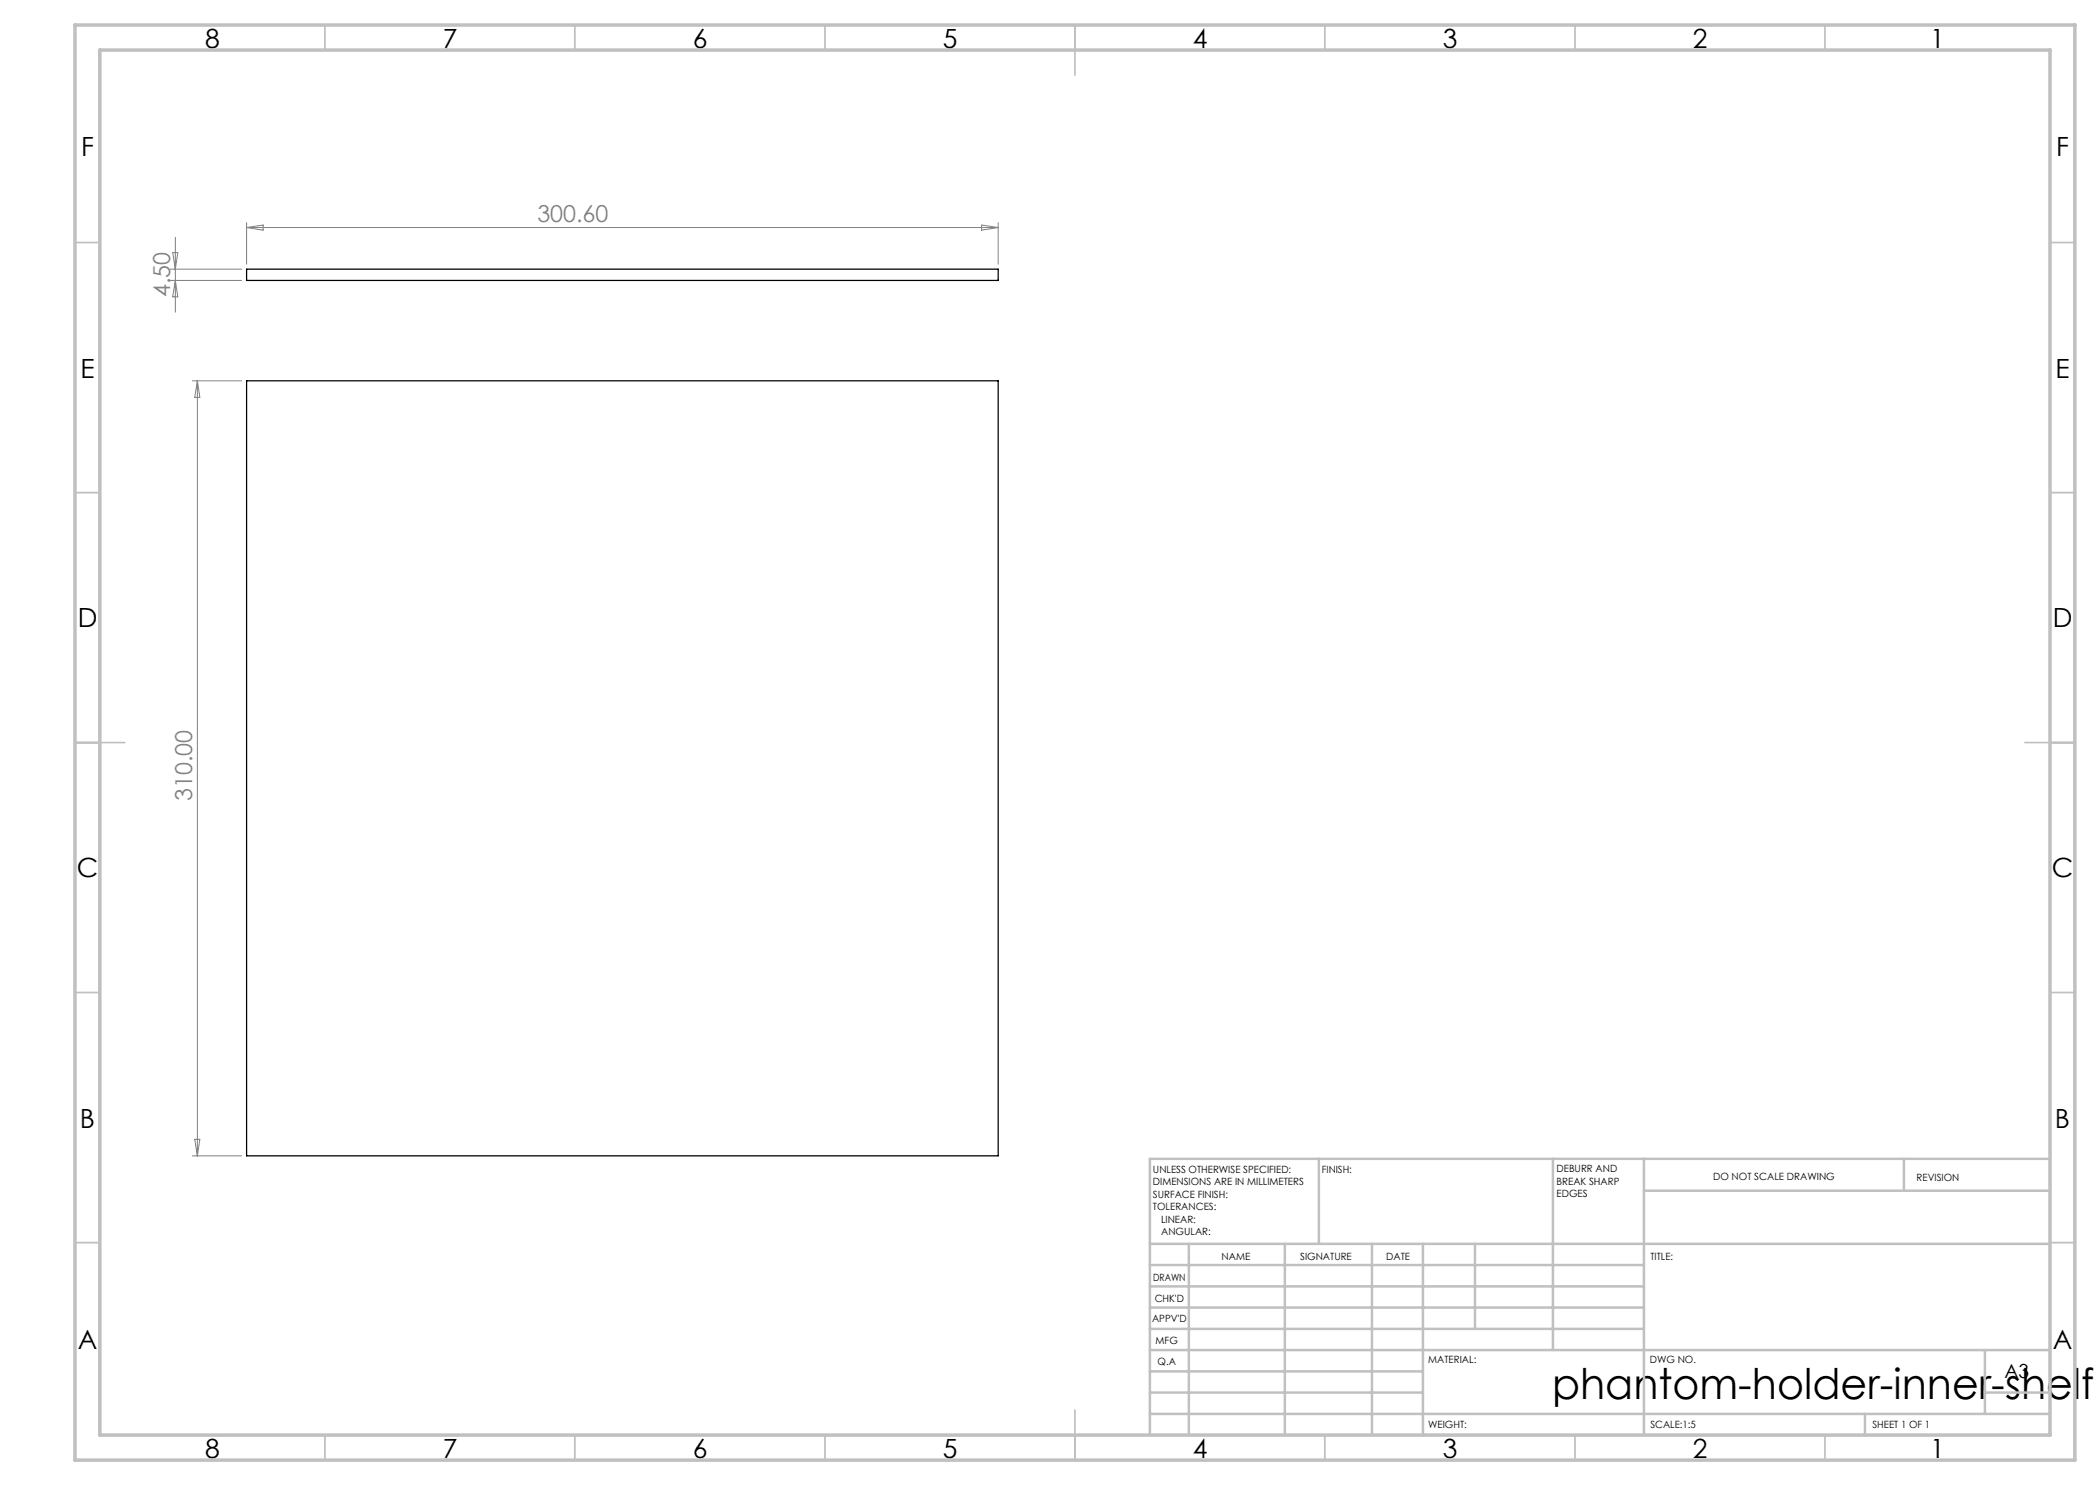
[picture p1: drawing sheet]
<svg xmlns="http://www.w3.org/2000/svg" width="420mm" height="297mm" viewBox="0 0 420 297" stroke-linecap="round" stroke-linejoin="round" font-family="sans-serif">
<g fill="none" stroke="#c0c0c0" stroke-width=".35">
<path d="M65 5v5M115 5v5M165 5v5M215 5v10M265 5v5M315 5v5M365 5v5M15 48.5h5M410 48.5h5M15 98.5h5M410 98.5h5M15 148.5h10"/>
<path d="M405 148.5h10M15 198.5h5M410 198.5h5M15 248.5h5M410 248.5h5M65 287v5M115 287v5M165 287v5M215 282v10M265 287v5M315 287v5M365 287v5"/>
</g>
<g fill="none" stroke="#c0c0c0" stroke-width=".5">
<path d="M263.8 231.8v17M310.6 231.8v38.2M328.8 231.8v55.2M328.8 238.2h81.2M380.8 231.8v6.4M410 231.8h-180v55.2M230 248.8h180M230 257.3h98.8M230 253h98.8M237.8 248.8v38.2M257 248.8v38.2M274.4 248.8v38.2"/>
<path d="M284.6 248.8v38.2M295 248.8v17M230 265.8h98.8M230 261.5h98.8M230 278.5h54.6M230 274.3h54.6M230 270h180M397 278.5h13M397 270v12.8M230 282.8h180M373 282.8v4.2"/>
</g>
<path d="M15 5h400v287h-400zM20 10h390v277h-390z" fill="none" stroke="#c0c0c0" stroke-width=".7"/>
<g fill="none" stroke="#808080" stroke-width=".2">
<path d="M34 53.8h14.3M34 56.1h14.3M34.5 50.5h1.1l-.5 3.3zM35.1 47.5v14.9M35.1 56.1l.5 3.3h-1.1zM49.3 44.5v8.3M49.3 45.5h150.3M49.3 45.5l3.3-.5v1zM196.3 45l3.3 .5-3.3 .5zM199.6 44.5v8.3M38.5 76.2h9.8M39.5 76.2v155"/>
<path d="M39.5 76.2l.5 3.3h-1.1zM38.5 231.2h9.8M38.9 227.9h1.1l-.5 3.3z"/>
</g>
<path d="M49.3 53.8h150.3v2.3h-150.3zM49.3 76.2h150.3v155h-150.3z" fill="none" stroke="#000" stroke-width=".25"/>
<text font-size="8.5" x="310.4" y="279.7">phantom-holder-inner-shelf</text>
<g font-size="5.3">
<text x="41" y="9.5">8</text>
<text x="88.5" y="9.5">7</text>
<text x="138.5" y="9.5">6</text>
<text x="188.5" y="9.5">5</text>
<text x="238.5" y="9.5">4</text>
<text x="288.5" y="9.5">3</text>
<text x="338.5" y="9.5">2</text>
<text x="386" y="9.5">1</text>
<text x="16.2" y="31.3">F</text>
<text x="411.2" y="31.3">F</text>
<text x="16.1" y="75.5">E</text>
<text x="411.1" y="75.5">E</text>
<text x="15.5" y="125.5">D</text>
<text x="410.5" y="125.5">D</text>
<text x="15.4" y="175.5">C</text>
<text x="410.4" y="175.5">C</text>
<text x="16" y="225.5">B</text>
<text x="411" y="225.5">B</text>
<text x="15.5" y="269.8">A</text>
<text x="410.5" y="269.8">A</text>
<text x="41" y="291.5">8</text>
<text x="88.5" y="291.5">7</text>
<text x="138.5" y="291.5">6</text>
<text x="188.5" y="291.5">5</text>
<text x="238.5" y="291.5">4</text>
<text x="288.5" y="291.5">3</text>
<text x="338.5" y="291.5">2</text>
<text x="386" y="291.5">1</text>
</g>
<g font-size="4.7" fill="#808080">
<text x="107.5" y="44.5">300.60</text>
<text x="34.1" y="59.4" transform="rotate(-90 34.1 59.4)">4.50</text>
<text x="38.5" y="160.2" transform="rotate(-90 38.5 160.2)">310.00</text>
</g>
<text font-size="3.9" x="400.9" y="275.5">A3</text>
<g font-size="2">
<text x="230.6" y="234.6">UNLESS OTHERWISE SPECIFIED:</text>
<text x="230.6" y="237.1">DIMENSIONS ARE IN MILLIMETERS</text>
<text x="230.6" y="239.6">SURFACE FINISH:</text>
<text x="264.4" y="234.6">FINISH:</text>
<text x="311.3" y="234.5">DEBURR AND</text>
<text x="311.3" y="237">BREAK SHARP</text>
<text x="311.3" y="239.5">EDGES</text>
<text x="342.6" y="236">DO NOT SCALE DRAWING</text>
<text x="383.3" y="236.2">REVISION</text>
<text x="230.6" y="242.1">TOLERANCES:</text>
<text x="232.2" y="244.6">LINEAR:</text>
<text x="232.2" y="247.1">ANGULAR:</text>
<text x="244.3" y="252">NAME</text>
<text x="260" y="251.9">SIGNATURE</text>
<text x="277.2" y="251.9">DATE</text>
<text x="330.1" y="251.9">TITLE:</text>
<text x="230.6" y="256.1">DRAWN</text>
<text x="230.9" y="260.3">CHK'D</text>
<text x="230.4" y="264.4">APPV'D</text>
<text x="231.1" y="268.8">MFG</text>
<text x="231.5" y="273">Q.A</text>
<text x="285.6" y="272.5">MATERIAL:</text>
<text x="330" y="272.5">DWG NO.</text>
<text x="285.6" y="285.5">WEIGHT:</text>
<text x="330.1" y="285.6">SCALE:1:5</text>
<text x="374.5" y="285.6">SHEET 1 OF 1</text>
</g>
</svg>
